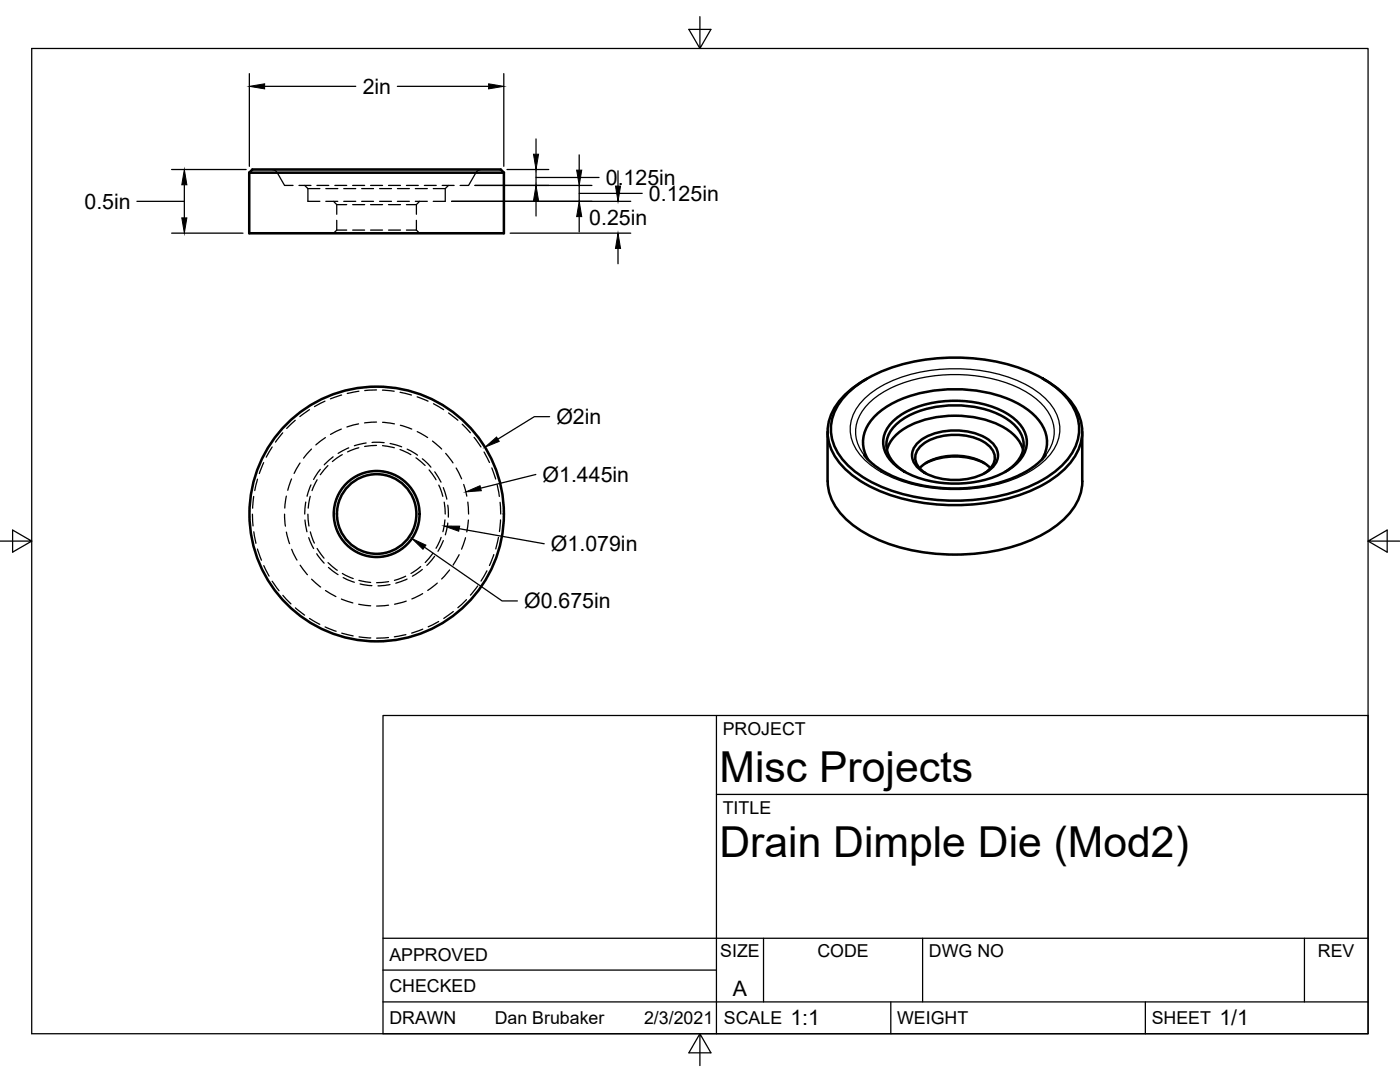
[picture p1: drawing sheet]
<svg xmlns="http://www.w3.org/2000/svg" width="279mm" height="216mm" viewBox="0 0 279 216" stroke-linecap="round" stroke-linejoin="round" font-family="sans-serif">
<!-- layer: Visible -->
<g fill="none" stroke="#000" stroke-width=".51">
<path d="M49.7 34.5l.7-.7h49.5l.7 .7M49.7 34.5v12h50.9v-12M49.7 34.5h50.9M168.9 78.8a26.5 26.5 0 0 1 14.8-6.9 39.6 39.6 0 0 1 22.8 2.8 16.2 16.2 0 0 1 8.2 7.7 9.2 9.2 0 0 1-2.4 10.1 26.5 26.5 0 0 1-14.8 6.8 39.6 39.6 0 0 1-22.8-2.7 16.2 16.2 0 0 1-8.3-7.8 9.2 9.2 0 0 1 2.5-10zM173 75.6a14.4 14.4 0 0 0-7.6 8.6 10.2 10.2 0 0 0 4.1 10.2 31.9 31.9 0 0 0 18 6.3 38.5 38.5 0 0 0 21-4.2 14.3 14.3 0 0 0 7.2-8.3 10.2 10.2 0 0 0-4-10.2l-1.5-1.1-2-1.3M165.2 86.2v9.8M172.5 90.8a18.4 18.4 0 0 0 10.6 5.8l2.4 .5 2.5 .3h5.1l3.2-.4 2.1-.4 2.2-.7 2.4-.9a14.8 14.8 0 0 0 5.7-4.2M173.2 91.7a6.8 6.8 0 0 1 1.7-8.9 23 23 0 0 1 14.9-5.1 25.7 25.7 0 0 1 15.5 4.2 7.5 7.5 0 0 1 3.2 8.7l-.5 1.1M177 89.8a8.1 8.1 0 0 1 5.1-5.2 21.8 21.8 0 0 1 18.1 .6 7.6 7.6 0 0 1 4 4.6M178.3 84a17.7 17.7 0 0 1 11.6-4 20.3 20.3 0 0 1 12 3.2 6 6 0 0 1 2.8 6.5 8.9 8.9 0 0 1-5.1 5 22.7 22.7 0 0 1-19.1-.6 7 7 0 0 1-4.2-6.4 6.1 6.1 0 0 1 2-3.7zM180.6 94.2a6.5 6.5 0 0 1-3.7-6 7.2 7.2 0 0 1 4.1-5.1 21.5 21.5 0 0 1 19.2 0 6.8 6.8 0 0 1 4.1 6 6.8 6.8 0 0 1-3.8 5.1M182.9 88.6a11.2 11.2 0 0 1 9.5-2.6 8.8 8.8 0 0 1 6.4 3.3 3.3 3.3 0 0 1-1.2 4.4 12.8 12.8 0 0 1-14 0 3.3 3.3 0 0 1-.7-5.1z"/>
<path d="M183.5 93.4a10.5 10.5 0 0 1 9-2.3l1 .1a8 8 0 0 1 4.2 2.2M184.7 94.4a3.3 3.3 0 0 1-1.6-4.5 8.7 8.7 0 0 1 7-3.1 10.2 10.2 0 0 1 7.5 2.4 3 3 0 0 1-.4 4.7l-.7 .5M184.7 92.4a13.6 13.6 0 0 1 11.8 0M216 86.2v9.8a10.9 10.9 0 0 1-4.6 8.5 32.5 32.5 0 0 1-18.5 6.1 37.7 37.7 0 0 1-20.3-4.2 14.9 14.9 0 0 1-7-7.7l-.3-1.3-.1-1.4"/>
<circle cx="75.2" cy="102.6" r="25.4"/>
<circle cx="75.2" cy="102.6" r="8.6"/>
<circle cx="75.2" cy="102.6" r="7.9"/>
</g>
<!-- layer: Hidden -->
<g fill="none" stroke="#000" stroke-width=".25">
<path d="M54.2 33.8l.7 .2 .3 .3 1.6 2.7h1.7M59.7 37h2.4M60.8 37l.6 .6M61.4 37.6v2.6h2.4M61.4 37.6h2.4M63.2 37h2.4M65 37.6h2.4M66.8 37h2.4M68.6 37.6h2.4M70.4 37h2.4M72.2 37.6h2.3M74 37h2.3"/>
<path d="M75.8 37.6h2.3M77.5 37h2.4M79.3 37.6h2.4M81.1 37h2.4M82.9 37.6h2.4M84.7 37h2.4M86.5 37.6h2.4M88.2 37h2.4M89.5 37l-.6 .6v2.6h-2.4M96.1 33.8l-.7 .2-.3 .3-1.6 2.7h-1.7M65 40.2h2.4M66.6 40.2l.6 .6"/>
<path d="M67.2 45.9h2M67.2 40.8h2M67.2 45.9l-.6 .6M67.2 40.8v2M67.2 44v1.9M68.6 40.2h2.4M70.4 45.9h2.4M70.4 40.8h2.4M72.2 40.2h2.3M74 45.9h2.3M74 40.8h2.3M75.8 40.2h2.3"/>
<path d="M77.5 45.9h2.4M77.5 40.8h2.4M79.3 40.2h2.4M81.1 45.9h2M81.1 40.8h2M82.9 40.2h2.4M83.1 45.9l.6 .6M83.1 40.8v2M83.1 44v1.9M83.7 40.2l-.6 .6M68.2 78.8l-2.3 .8M71.6 78.1l-2.3 .4"/>
<path d="M75.1 77.8l-2.3 .1M76.3 77.9l2.4 .2M79.8 78.3l2.3 .5M83.2 79.2l2.2 .9M50.6 99.1l-.2 2.3M51.4 95.6l-.6 2.3M52.6 92.3l-.8 2.2M54.3 89.2l-1.2 2M56.4 86.4l-1.4 1.8M57.1 99l-.3 2.4M58.2 95.6l-.8 2.2M58.9 83.9l-1.7 1.6"/>
<path d="M59.9 92.4l-1.2 2.1M61.8 81.7l-2 1.4M61.9 99l-.4 2.4M62.1 96.8l-.8 2.2M62.2 89.6l-1.6 1.8M63.3 95.7l-1 2.2M63.9 93.7l-1.3 2M64.9 80.1l-2.1 1M64.9 87.3l-1.9 1.5M65.4 92.9l-1.5 1.8M66.5 91.2l-1.8 1.6M68.1 85.6l-2.1 1.1"/>
<path d="M68.3 90.7l-2 1.4M69.6 89.4l-2.1 1.1M71.6 84.6l-2.4 .6M71.6 89.3l-2.2 .9M73.1 88.4l-2.4 .5M74.3 88.3h2.4M75.1 84.2l-2.4 .2M75.1 88.9l-2.3 .2M76.3 84.3l2.4 .3M76.3 88.9l2.4 .4M77.9 88.5l2.3 .7M79.8 89.7l2.2 1"/>
<path d="M79.9 84.9l2.3 .7M81.3 89.6l2 1.2M83 91.4l1.8 1.5M83.3 86.1l2 1.2M84.3 91.5l1.7 1.7M85.6 93.8l1.4 1.9M86.3 88l1.8 1.6M86.5 80.6l2 1.1M86.8 94.1l1.2 2.1M87.6 96.8l.8 2.2M88.5 97.3l.7 2.3M88.9 90.5l1.5 1.9"/>
<path d="M89.5 82.4l1.9 1.5M91 93.4l1.1 2.1M92.2 84.6l1.7 1.8M92.5 96.7l.7 2.3M94.6 87.3l1.4 1.9M96.6 90.2l1.1 2.1M98.1 93.4l.8 2.2M99.2 96.7l.5 2.4M50.4 102.6l.1 2.3M50.7 106.1l.4 2.3M51.4 109.6l.8 2.2M52.6 112.9l1.1 2.1"/>
<path d="M54.3 116l1.4 1.9M56.5 118.8l1.6 1.7M56.8 102.6l.2 2.4M57.1 106.2l.7 2.3M58.2 109.6l1.1 2.2M59.9 112.8l1.5 1.9M60.9 103.8l.4 2.3M61 100.2l-.2 2.4M61.4 102.6l.3 2.4M61.6 107.3l1 2.2M61.9 106.1l.8 2.3M62.2 115.6l1.8 1.5"/>
<path d="M63.2 110.5l1.5 1.9M63.3 109.4l1.4 2M65 117.8l2 1.2M65.5 112.3l1.8 1.5M65.6 113.2l1.9 1.5M68.1 119.5l2.3 .8M68.3 114.4l2.2 1M68.5 115.3l2.2 .9M71.6 115.8l2.4 .4M71.9 116.5l2.3 .4M77.6 116.1l-2.4 .2M77.8 116.6l-2.4 .3"/>
<path d="M81 115l-2.3 .8M81.1 120l-2.4 .6M81.2 115.5l-2.2 .9M84 113.1l-2 1.3M84.3 113.6l-2 1.4M84.3 118.4l-2.1 1.1M86.4 110.4l-1.5 1.8M86.7 111l-1.5 1.8M87.3 116.4l-1.9 1.4M88 107.2l-1 2.2M88.5 107.9l-1.1 2.1M88.6 100.2l.3 2.4"/>
<path d="M88.8 103.7l-.4 2.4M89.4 100.8l.1 2.4M89.4 104.4l-.5 2.3M89.7 113.7l-1.6 1.8M91.6 110.7l-1.2 2.1M92.9 107.3l-.8 2.3M93.1 119.7l-1.7 1.6M93.4 100.2l.1 2.4M93.5 103.8l-.3 2.3M95.3 116.9l-1.4 1.9M97.2 113.9l-1.2 2.1M98.6 110.7l-.9 2.1"/>
<path d="M99.5 107.2l-.6 2.3M99.8 100.2l.1 2.4M99.9 103.7l-.2 2.4M58.9 121.3l1.9 1.4M61.8 123.4l2 1.2M64.9 125.1l2.2 .9M68.2 126.3l2.3 .6M71.6 120.6l2.4 .3M71.6 127.1l2.4 .2M77.5 127.2l-2.3 .1M77.6 120.8l-2.4 .1M81 126.6l-2.3 .5"/>
<path d="M84.4 125.5l-2.3 .8M87.5 124l-2.1 1.1M90.5 122l-1.9 1.4"/>
</g>
<!-- layer: Visible Narrow -->
<path d="M172.1 80a22.7 22.7 0 0 1 13.8-6.1 32.5 32.5 0 0 1 19.5 3.2 11.4 11.4 0 0 1 6 7.4 8.3 8.3 0 0 1-3.3 7.8 27 27 0 0 1-16.6 5.4 29.4 29.4 0 0 1-17.1-4.5 9.8 9.8 0 0 1-4.7-7.6 8.2 8.2 0 0 1 2.4-5.6zM172.5 90.8a7.4 7.4 0 0 1 .9-10.4 23.4 23.4 0 0 1 14-5.5 29.3 29.3 0 0 1 18.2 3.8 9.1 9.1 0 0 1 4.8 7.9 7.7 7.7 0 0 1-1.7 4.2" fill="none" stroke="#000" stroke-width=".25"/>
<!-- layer: Border -->
<path d="M6.3 9.7h266.7v196.6h-266.7zM139.7 3.3v6.4l2.2-3.8h-4.4l2.2 3.8M0 108h6.3l-3.8-2.2v4.4l3.8-2.2M273 108l3.8 2.2v-4.4l-3.8 2.2h6.4M139.7 206.3l-2.2 3.8h4.4l-2.2-3.8v6.3" fill="none" stroke="#000" stroke-width=".25"/>
<!-- layer: Titleblock -->
<path d="M76.4 142.8h196.6v63.5h-196.6zM143 158.5h130M143 142.8v63.5M76.4 199.9h196.6M76.4 193.6h66.6M76.4 187.2h196.6M152.4 187.2v12.7M177.8 199.9v6.4M184.1 187.2v12.7M228.6 199.9v6.4M260.3 187.2v12.7" fill="none" stroke="#000" stroke-width=".25"/>
<!-- layer: Dimensions -->
<g fill="none" stroke="#000" stroke-width=".25">
<path d="M49.8 14.7v18.5M52.8 17.2h18.2M79.3 17.2h18.2M100.5 14.7v18.5M34.2 33.8h14.9M36.8 36.9v6.6M94.8 37h23.3M101.2 33.8h8.3M107 35.4h12.5M107 27.7v3.1M107 33.8v3.2M115.6 38.6h12.6"/>
<path d="M115.6 30.9v3.1M115.6 37v3.2M123.3 34.1v3M27.3 40.2h9.5M34.2 46.5h14.3M90.1 40.2h35.8M101.8 46.5h24.1M107 40v3.1M115.6 43.2v3.1M123.3 49.6v3M106.9 94.7l-11 2.7M109.7 83.1h-3.1l-7.2 4.5"/>
<path d="M84.7 109.2l15.5 10.7h3.1M91.7 105.5l16.9 3"/>
</g>
<g fill="#000" stroke="#000" stroke-width=".2">
<path d="M49.8 17.2l3-.5v1zM97.5 16.7l3 .5-3 .5zM36.8 33.8l.5 3.1h-1zM106.5 30.8h1l-.5 3zM115.1 34h1l-.5 3zM122.8 37.1h1l-.5 3.1zM36.3 43.5h1l-.5 3zM107 37l.5 3h-1zM115.6 40.2l.5 3h-1zM123.3 46.5l.5 3.1h-1zM93 98.1l2.8-1.2 .3 1zM96.8 89.2l2.3-2 .5 .9z"/>
<path d="M82.2 107.5l2.8 1.3-.6 .8zM88.6 105h3.1l-.2 1z"/>
</g>
<g font-size="8.5">
<text x="143.6" y="156">Misc Projects</text>
<text x="143.6" y="171.1">Drain Dimple Die (Mod2)</text>
</g>
<g font-size="4.3">
<text x="72.4" y="18.8">2in</text>
<text x="16.9" y="41.7">0.5in</text>
<text x="120.9" y="36.9">0.125in</text>
<text x="129.5" y="40.1">0.125in</text>
<text x="117.6" y="44.9">0.25in</text>
<text x="111" y="84.6">Ø2in</text>
<text x="108.3" y="96.1">Ø1.445in</text>
<text x="110" y="110">Ø1.079in</text>
<text x="104.6" y="121.4">Ø0.675in</text>
<text x="146.3" y="198.6">A</text>
<text x="157.8" y="204.6">1:1</text>
<text x="243.4" y="204.6">1/1</text>
</g>
<g font-size="3.5">
<text x="144.3" y="146.6">PROJECT</text>
<text x="144.3" y="162.3">TITLE</text>
<text x="77.7" y="191.7">APPROVED</text>
<text x="143.7" y="191">SIZE</text>
<text x="163.1" y="191">CODE</text>
<text x="185.4" y="191">DWG NO</text>
<text x="263" y="191">REV</text>
<text x="77.7" y="198">CHECKED</text>
<text x="77.7" y="204.4">DRAWN</text>
<text x="98.7" y="204.3">Dan Brubaker</text>
<text x="128.5" y="204.4">2/3/2021</text>
<text x="144.5" y="204.4">SCALE</text>
<text x="179" y="204.4">WEIGHT</text>
<text x="229.8" y="204.4">SHEET</text>
</g>
</svg>
